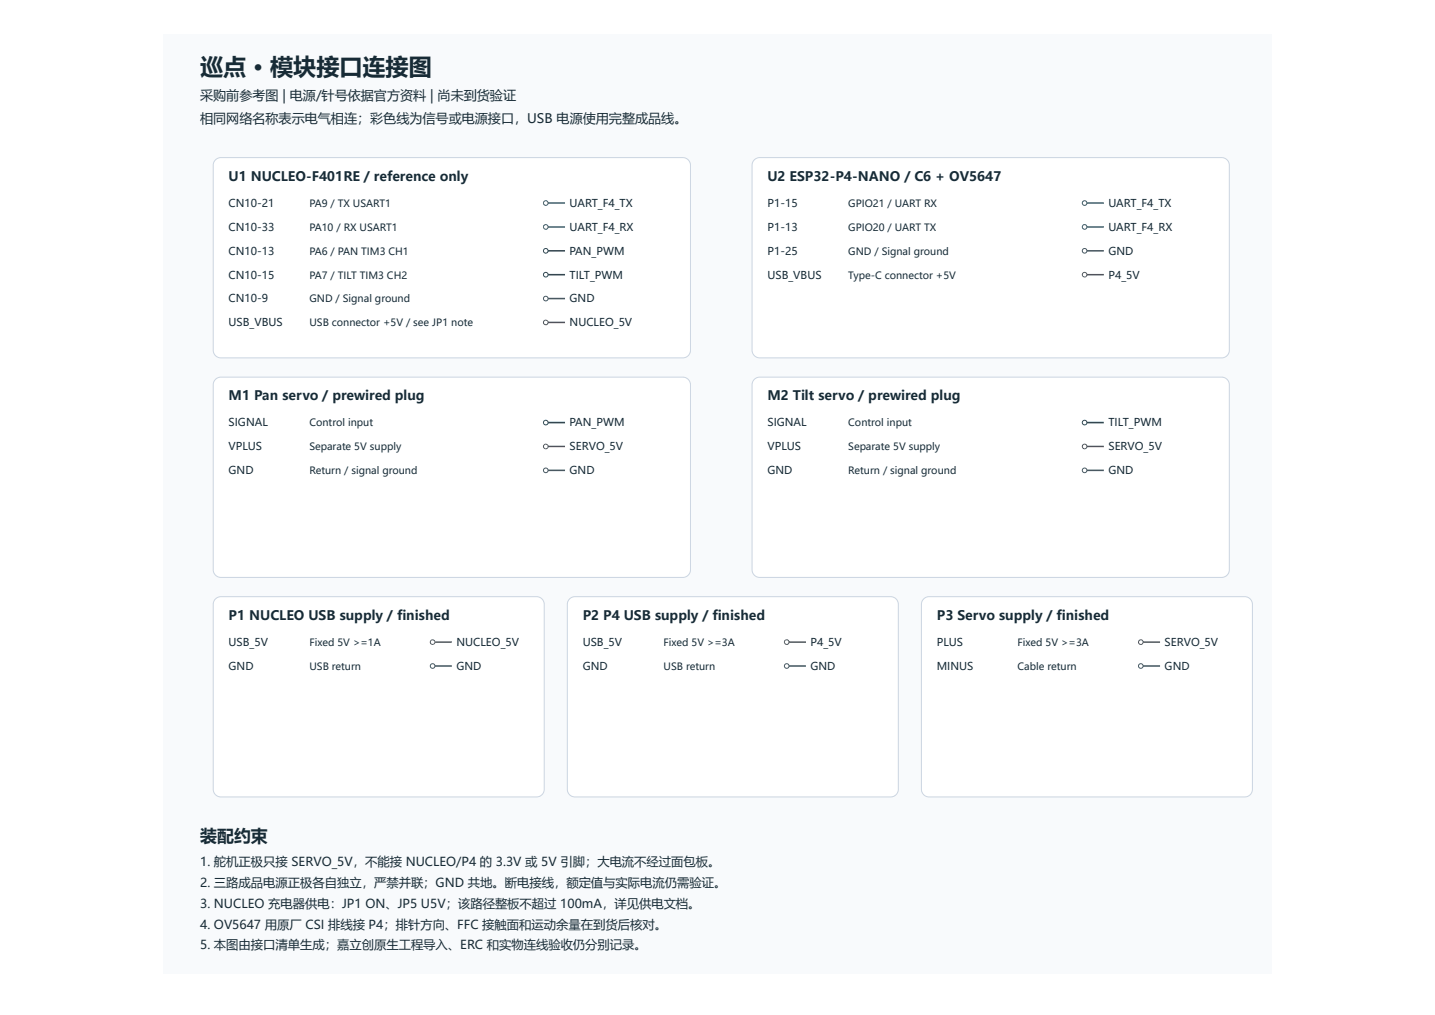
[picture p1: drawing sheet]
<svg xmlns="http://www.w3.org/2000/svg" width="420mm" height="297mm" viewBox="0 0 420 297" stroke-linecap="round" stroke-linejoin="round" font-family="sans-serif">
<path d="M47.8 10.1h324.6v274.9h-324.6z" fill="#f8fafc"/>
<path d="M63.1 46.8l.7-.5 .9-.2h135.2a2.25 2.25 0 0 1 2.3 2.3v54.1a2.25 2.25 0 0 1-2.3 2.2h-135.2a2.25 2.25 0 0 1-2.3-2.2v-54.1l.2-.9z" fill="#fff"/>
<path d="M63.1 46.8l.7-.5 .9-.2h135.2a2.25 2.25 0 0 1 2.3 2.3v54.1a2.25 2.25 0 0 1-2.3 2.2h-135.2a2.25 2.25 0 0 1-2.3-2.2v-54.1l.2-.9z" fill="none" stroke="#cbd5e1" stroke-width=".29"/>
<path d="M159.8 59.4h5.6" fill="none" stroke="#0369a1" stroke-width=".45"/>
<circle cx="159.8" cy="59.4" r=".68" fill="#fff"/>
<circle cx="159.8" cy="59.4" r=".68" fill="none" stroke="#0369a1" stroke-width=".29"/>
<path d="M159.8 66.4h5.6" fill="none" stroke="#0369a1" stroke-width=".45"/>
<circle cx="159.8" cy="66.4" r=".68" fill="#fff"/>
<circle cx="159.8" cy="66.4" r=".68" fill="none" stroke="#0369a1" stroke-width=".29"/>
<path d="M159.8 73.4h5.6" fill="none" stroke="#047857" stroke-width=".45"/>
<circle cx="159.8" cy="73.4" r=".68" fill="#fff"/>
<circle cx="159.8" cy="73.4" r=".68" fill="none" stroke="#047857" stroke-width=".29"/>
<path d="M159.8 80.4h5.6" fill="none" stroke="#047857" stroke-width=".45"/>
<circle cx="159.8" cy="80.4" r=".68" fill="#fff"/>
<circle cx="159.8" cy="80.4" r=".68" fill="none" stroke="#047857" stroke-width=".29"/>
<path d="M159.8 87.4h5.6" fill="none" stroke="#475569" stroke-width=".45"/>
<circle cx="159.8" cy="87.4" r=".68" fill="#fff"/>
<circle cx="159.8" cy="87.4" r=".68" fill="none" stroke="#475569" stroke-width=".29"/>
<path d="M159.8 94.4h5.6" fill="none" stroke="#b45309" stroke-width=".45"/>
<circle cx="159.8" cy="94.4" r=".68" fill="#fff"/>
<circle cx="159.8" cy="94.4" r=".68" fill="none" stroke="#b45309" stroke-width=".29"/>
<path d="M220.9 46.8l.7-.5 .9-.2h135.2a2.25 2.25 0 0 1 2.3 2.3v54.1a2.25 2.25 0 0 1-2.3 2.2h-135.2a2.25 2.25 0 0 1-2.3-2.2v-54.1l.2-.9z" fill="#fff"/>
<path d="M220.9 46.8l.7-.5 .9-.2h135.2a2.25 2.25 0 0 1 2.3 2.3v54.1a2.25 2.25 0 0 1-2.3 2.2h-135.2a2.25 2.25 0 0 1-2.3-2.2v-54.1l.2-.9z" fill="none" stroke="#cbd5e1" stroke-width=".29"/>
<path d="M317.6 59.4h5.6" fill="none" stroke="#0369a1" stroke-width=".45"/>
<circle cx="317.6" cy="59.4" r=".68" fill="#fff"/>
<circle cx="317.6" cy="59.4" r=".68" fill="none" stroke="#0369a1" stroke-width=".29"/>
<path d="M317.6 66.4h5.6" fill="none" stroke="#0369a1" stroke-width=".45"/>
<circle cx="317.6" cy="66.4" r=".68" fill="#fff"/>
<circle cx="317.6" cy="66.4" r=".68" fill="none" stroke="#0369a1" stroke-width=".29"/>
<path d="M317.6 73.4h5.6" fill="none" stroke="#475569" stroke-width=".45"/>
<circle cx="317.6" cy="73.4" r=".68" fill="#fff"/>
<circle cx="317.6" cy="73.4" r=".68" fill="none" stroke="#475569" stroke-width=".29"/>
<path d="M317.6 80.4h5.6" fill="none" stroke="#b45309" stroke-width=".45"/>
<circle cx="317.6" cy="80.4" r=".68" fill="#fff"/>
<circle cx="317.6" cy="80.4" r=".68" fill="none" stroke="#b45309" stroke-width=".29"/>
<path d="M63.1 111l.7-.5 .9-.1h135.2a2.25 2.25 0 0 1 2.3 2.2v54.1a2.25 2.25 0 0 1-2.3 2.3h-135.2a2.25 2.25 0 0 1-2.3-2.3v-54.1l.2-.8z" fill="#fff"/>
<path d="M63.1 111l.7-.5 .9-.1h135.2a2.25 2.25 0 0 1 2.3 2.2v54.1a2.25 2.25 0 0 1-2.3 2.3h-135.2a2.25 2.25 0 0 1-2.3-2.3v-54.1l.2-.8z" fill="none" stroke="#cbd5e1" stroke-width=".29"/>
<path d="M159.8 123.7h5.6" fill="none" stroke="#047857" stroke-width=".45"/>
<circle cx="159.8" cy="123.7" r=".68" fill="#fff"/>
<circle cx="159.8" cy="123.7" r=".68" fill="none" stroke="#047857" stroke-width=".29"/>
<path d="M159.8 130.6h5.6" fill="none" stroke="#be123c" stroke-width=".45"/>
<circle cx="159.8" cy="130.6" r=".68" fill="#fff"/>
<circle cx="159.8" cy="130.6" r=".68" fill="none" stroke="#be123c" stroke-width=".29"/>
<path d="M159.8 137.6h5.6" fill="none" stroke="#475569" stroke-width=".45"/>
<circle cx="159.8" cy="137.6" r=".68" fill="#fff"/>
<circle cx="159.8" cy="137.6" r=".68" fill="none" stroke="#475569" stroke-width=".29"/>
<path d="M220.9 111l.7-.5 .9-.1h135.2a2.25 2.25 0 0 1 2.3 2.2v54.1a2.25 2.25 0 0 1-2.3 2.3h-135.2a2.25 2.25 0 0 1-2.3-2.3v-54.1l.2-.8z" fill="#fff"/>
<path d="M220.9 111l.7-.5 .9-.1h135.2a2.25 2.25 0 0 1 2.3 2.2v54.1a2.25 2.25 0 0 1-2.3 2.3h-135.2a2.25 2.25 0 0 1-2.3-2.3v-54.1l.2-.8z" fill="none" stroke="#cbd5e1" stroke-width=".29"/>
<path d="M317.6 123.7h5.6" fill="none" stroke="#047857" stroke-width=".45"/>
<circle cx="317.6" cy="123.7" r=".68" fill="#fff"/>
<circle cx="317.6" cy="123.7" r=".68" fill="none" stroke="#047857" stroke-width=".29"/>
<path d="M317.6 130.6h5.6" fill="none" stroke="#be123c" stroke-width=".45"/>
<circle cx="317.6" cy="130.6" r=".68" fill="#fff"/>
<circle cx="317.6" cy="130.6" r=".68" fill="none" stroke="#be123c" stroke-width=".29"/>
<path d="M317.6 137.6h5.6" fill="none" stroke="#475569" stroke-width=".45"/>
<circle cx="317.6" cy="137.6" r=".68" fill="#fff"/>
<circle cx="317.6" cy="137.6" r=".68" fill="none" stroke="#475569" stroke-width=".29"/>
<path d="M63.1 175.3l.7-.5 .9-.2h92.4a2.25 2.25 0 0 1 2.3 2.3v54.1a2.25 2.25 0 0 1-2.3 2.2h-92.4a2.25 2.25 0 0 1-2.3-2.2v-54.1l.2-.9z" fill="#fff"/>
<path d="M63.1 175.3l.7-.5 .9-.2h92.4a2.25 2.25 0 0 1 2.3 2.3v54.1a2.25 2.25 0 0 1-2.3 2.2h-92.4a2.25 2.25 0 0 1-2.3-2.2v-54.1l.2-.9z" fill="none" stroke="#cbd5e1" stroke-width=".29"/>
<path d="M126.7 187.9h5.6" fill="none" stroke="#b45309" stroke-width=".45"/>
<circle cx="126.7" cy="187.9" r=".68" fill="#fff"/>
<circle cx="126.7" cy="187.9" r=".68" fill="none" stroke="#b45309" stroke-width=".29"/>
<path d="M126.7 194.9h5.6" fill="none" stroke="#475569" stroke-width=".45"/>
<circle cx="126.7" cy="194.9" r=".68" fill="#fff"/>
<circle cx="126.7" cy="194.9" r=".68" fill="none" stroke="#475569" stroke-width=".29"/>
<path d="M166.8 175.3l.7-.5 .9-.2h92.4a2.25 2.25 0 0 1 2.2 2.3v54.1a2.25 2.25 0 0 1-2.2 2.2h-92.4a2.25 2.25 0 0 1-2.3-2.2v-54.1l.2-.9z" fill="#fff"/>
<path d="M166.8 175.3l.7-.5 .9-.2h92.4a2.25 2.25 0 0 1 2.2 2.3v54.1a2.25 2.25 0 0 1-2.2 2.2h-92.4a2.25 2.25 0 0 1-2.3-2.2v-54.1l.2-.9z" fill="none" stroke="#cbd5e1" stroke-width=".29"/>
<path d="M230.4 187.9h5.6" fill="none" stroke="#b45309" stroke-width=".45"/>
<circle cx="230.4" cy="187.9" r=".68" fill="#fff"/>
<circle cx="230.4" cy="187.9" r=".68" fill="none" stroke="#b45309" stroke-width=".29"/>
<path d="M230.4 194.9h5.6" fill="none" stroke="#475569" stroke-width=".45"/>
<circle cx="230.4" cy="194.9" r=".68" fill="#fff"/>
<circle cx="230.4" cy="194.9" r=".68" fill="none" stroke="#475569" stroke-width=".29"/>
<path d="M270.5 175.3l.7-.5 .9-.2h92.4a2.25 2.25 0 0 1 2.2 2.3v54.1a2.25 2.25 0 0 1-2.2 2.2h-92.4a2.25 2.25 0 0 1-2.3-2.2v-54.1l.2-.9z" fill="#fff"/>
<path d="M270.5 175.3l.7-.5 .9-.2h92.4a2.25 2.25 0 0 1 2.2 2.3v54.1a2.25 2.25 0 0 1-2.2 2.2h-92.4a2.25 2.25 0 0 1-2.3-2.2v-54.1l.2-.9z" fill="none" stroke="#cbd5e1" stroke-width=".29"/>
<path d="M334.1 187.9h5.6" fill="none" stroke="#be123c" stroke-width=".45"/>
<circle cx="334.1" cy="187.9" r=".68" fill="#fff"/>
<circle cx="334.1" cy="187.9" r=".68" fill="none" stroke="#be123c" stroke-width=".29"/>
<path d="M334.1 194.9h5.6" fill="none" stroke="#475569" stroke-width=".45"/>
<circle cx="334.1" cy="194.9" r=".68" fill="#fff"/>
<circle cx="334.1" cy="194.9" r=".68" fill="none" stroke="#475569" stroke-width=".29"/>
<text font-size="6.8" fill="#172b36" x="58.6" y="22">巡点 · 模块接口连接图</text>
<text font-size="5" fill="#172b36" x="58.6" y="246.3">装配约束</text>
<g font-size="3.8" fill="#172b36">
<text x="58.6" y="29.2">采购前参考图 | 电源/针号依据官方资料 | 尚未到货验证</text>
<text x="58.6" y="36">相同网络名称表示电气相连；彩色线为信号或电源接口，USB 电源使用完整成品线。</text>
<text x="66.9" y="52.9">U1 NUCLEO-F401RE / reference only</text>
<text x="224.7" y="52.9">U2 ESP32-P4-NANO / C6 + OV5647</text>
<text x="66.9" y="117.1">M1 Pan servo / prewired plug</text>
<text x="224.7" y="117.1">M2 Tilt servo / prewired plug</text>
<text x="66.9" y="181.4">P1 NUCLEO USB supply / finished</text>
<text x="170.6" y="181.4">P2 P4 USB supply / finished</text>
<text x="274.3" y="181.4">P3 Servo supply / finished</text>
</g>
<g font-size="3.6" fill="#172b36">
<text x="58.6" y="253.5">1. 舵机正极只接 SERVO_5V，不能接 NUCLEO/P4 的 3.3V 或 5V 引脚；大电流不经过面包板。</text>
<text x="58.6" y="259.6">2. 三路成品电源正极各自独立，严禁并联；GND 共地。断电接线，额定值与实际电流仍需验证。</text>
<text x="58.6" y="265.7">3. NUCLEO 充电器供电：JP1 ON、JP5 U5V；该路径整板不超过 100mA，详见供电文档。</text>
<text x="58.6" y="271.8">4. OV5647 用原厂 CSI 排线接 P4；排针方向、FFC 接触面和运动余量在到货后核对。</text>
<text x="58.6" y="277.8">5. 本图由接口清单生成；嘉立创原生工程导入、ERC 和实物连线验收仍分别记录。</text>
</g>
<g font-size="3.2" fill="#172b36">
<text x="66.9" y="60.5">CN10-21</text>
<text x="166.8" y="60.5">UART_F4_TX</text>
<text x="224.7" y="60.5">P1-15</text>
<text x="324.6" y="60.5">UART_F4_TX</text>
<text x="66.9" y="67.5">CN10-33</text>
<text x="166.8" y="67.5">UART_F4_RX</text>
<text x="224.7" y="67.5">P1-13</text>
<text x="324.6" y="67.5">UART_F4_RX</text>
<text x="66.9" y="74.5">CN10-13</text>
<text x="166.8" y="74.5">PAN_PWM</text>
<text x="224.7" y="74.5">P1-25</text>
<text x="324.6" y="74.5">GND</text>
<text x="66.9" y="81.5">CN10-15</text>
<text x="166.8" y="81.5">TILT_PWM</text>
<text x="224.7" y="81.5">USB_VBUS</text>
<text x="324.6" y="81.5">P4_5V</text>
<text x="66.9" y="88.5">CN10-9</text>
<text x="166.8" y="88.5">GND</text>
<text x="66.9" y="95.5">USB_VBUS</text>
<text x="166.8" y="95.5">NUCLEO_5V</text>
<text x="66.9" y="124.8">SIGNAL</text>
<text x="166.8" y="124.8">PAN_PWM</text>
<text x="224.7" y="124.8">SIGNAL</text>
<text x="324.6" y="124.8">TILT_PWM</text>
<text x="66.9" y="131.8">VPLUS</text>
<text x="166.8" y="131.8">SERVO_5V</text>
<text x="224.7" y="131.8">VPLUS</text>
<text x="324.6" y="131.8">SERVO_5V</text>
<text x="66.9" y="138.8">GND</text>
<text x="166.8" y="138.8">GND</text>
<text x="224.7" y="138.8">GND</text>
<text x="324.6" y="138.8">GND</text>
<text x="66.9" y="189">USB_5V</text>
<text x="133.7" y="189">NUCLEO_5V</text>
<text x="170.6" y="189">USB_5V</text>
<text x="237.4" y="189">P4_5V</text>
<text x="274.3" y="189">PLUS</text>
<text x="341" y="189">SERVO_5V</text>
<text x="66.9" y="196">GND</text>
<text x="133.7" y="196">GND</text>
<text x="170.6" y="196">GND</text>
<text x="237.4" y="196">GND</text>
<text x="274.3" y="196">MINUS</text>
<text x="341" y="196">GND</text>
</g>
<g font-size="2.9" fill="#172b36">
<text x="90.6" y="60.5">PA9 / TX USART1</text>
<text x="248.4" y="60.5">GPIO21 / UART RX</text>
<text x="90.6" y="67.5">PA10 / RX USART1</text>
<text x="248.4" y="67.5">GPIO20 / UART TX</text>
<text x="90.6" y="74.5">PA6 / PAN TIM3 CH1</text>
<text x="248.4" y="74.5">GND / Signal ground</text>
<text x="90.6" y="81.5">PA7 / TILT TIM3 CH2</text>
<text x="248.4" y="81.5">Type-C connector +5V</text>
<text x="90.6" y="88.5">GND / Signal ground</text>
<text x="90.6" y="95.5">USB connector +5V / see JP1 note</text>
<text x="90.6" y="124.8">Control input</text>
<text x="248.4" y="124.8">Control input</text>
<text x="90.6" y="131.8">Separate 5V supply</text>
<text x="248.4" y="131.8">Separate 5V supply</text>
<text x="90.6" y="138.8">Return / signal ground</text>
<text x="248.4" y="138.8">Return / signal ground</text>
<text x="90.6" y="189">Fixed 5V &gt;=1A</text>
<text x="194.3" y="189">Fixed 5V &gt;=3A</text>
<text x="298" y="189">Fixed 5V &gt;=3A</text>
<text x="90.6" y="196">USB return</text>
<text x="194.3" y="196">USB return</text>
<text x="298" y="196">Cable return</text>
</g>
</svg>
